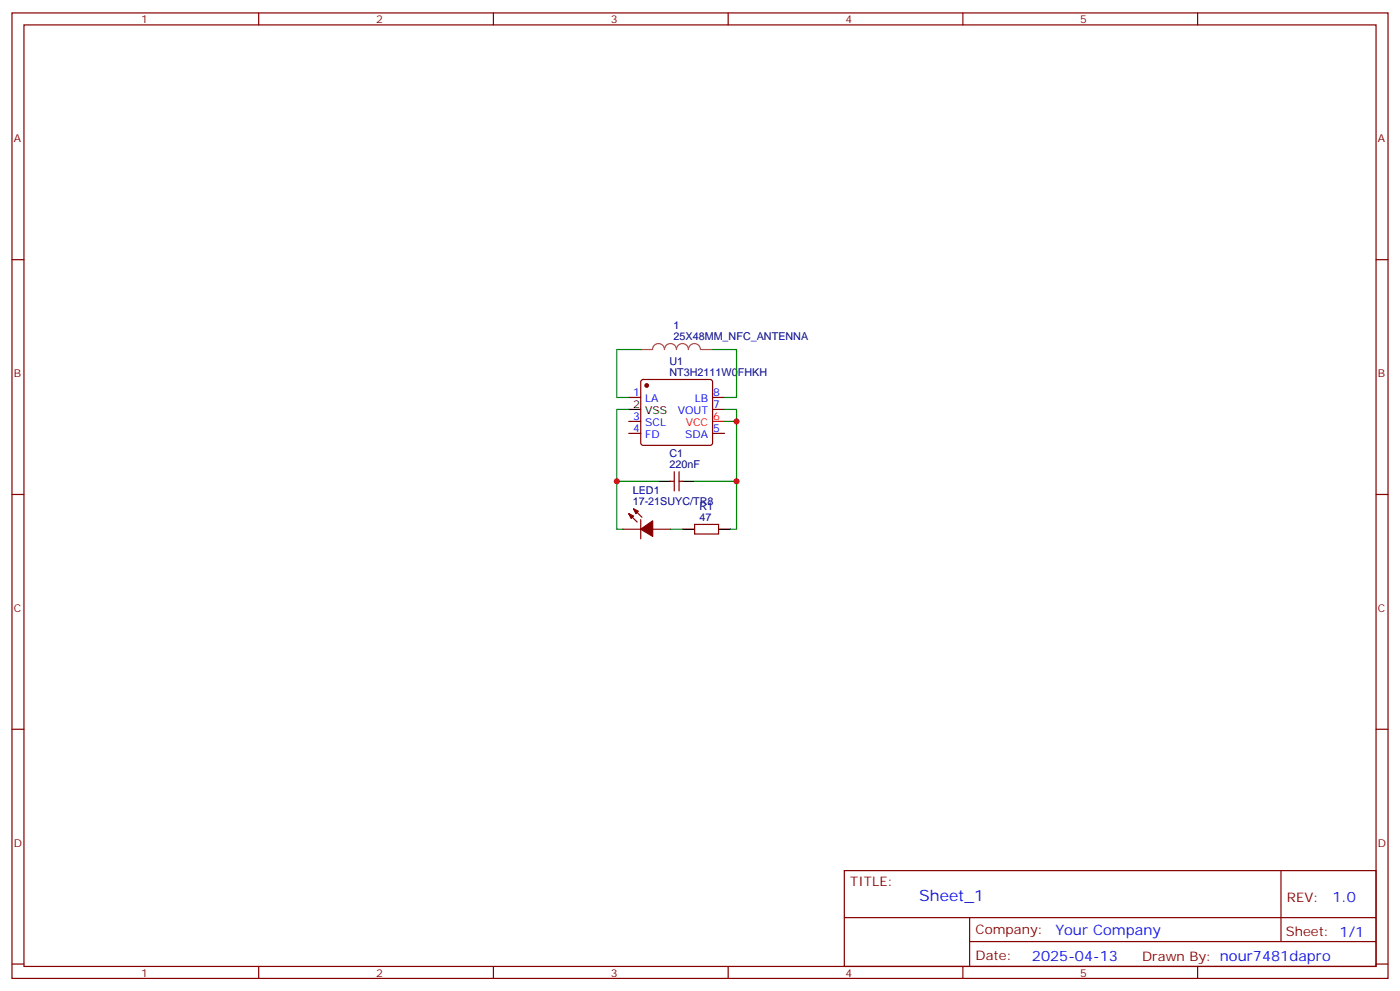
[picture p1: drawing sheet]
<svg xmlns="http://www.w3.org/2000/svg" width="412mm" height="292mm" viewBox="0 0 412 292" stroke-linecap="round" stroke-linejoin="round" font-family="sans-serif">
<g fill="none" stroke="#870000" stroke-width=".35">
<path d="M3.5 3.8h405.4v284.3h-405.4zM7.1 7.3h398.2v277.3h-398.2zM76.2 3.8v3.5M145.3 3.8v3.5M214.5 3.8v3.5M283.6 3.8v3.5M352.8 3.8v3.5M3.5 76.5h3.6M405.3 76.5h3.6M185.2 117.1h3.5M189 112l.4-.2h19.8l.5 .2 .2 .5v18l-.2 .5-.5 .2h-19.8l-.5-.3-.2-.4v-18zM209.9 117.1h3.5"/>
<path d="M185.2 127.6h3.5M185.2 124.1h3.5M198.6 138.9v5.7M200 138.9v5.7M209.9 120.6h3.5M209.9 127.6h3.5M3.5 145.6h3.6M183.4 155.9h5.3M185.2 151.3l2.5 2.4M186.6 149.9l2.5 2.4M188.7 153v5.7M192.3 155.9h5.3"/>
<path d="M197.6 141.7h1M200 141.7h1.1M204.6 154.4h7.1v2.9h-7.1zM405.3 145.6h3.6M3.5 214.8h3.6M405.3 214.8h3.6M248.7 256.4h156.6v28.2h-156.6zM377.3 256.4v20.9M248.7 270.2h156.5M285.6 277.3h119.6M285.6 270.2v14.2M3.5 283.9h3.6"/>
<path d="M76.2 284.6v3.5M145.3 284.6v3.5M214.5 284.6v3.5M283.6 284.6v3.5M352.8 284.6v3.5M405.3 283.9h3.6"/>
</g>
<path d="M209.9 124.1h3.5" fill="none" stroke="#f00" stroke-width=".35"/>
<path d="M185.2 120.6h3.5M194 141.7h3.6M201.1 141.7h3.5M201.1 155.9h3.5M211.7 155.9h3.5" fill="none" stroke="#000" stroke-width=".35"/>
<g fill="#870000" stroke="#870000" stroke-width=".35">
<path d="M185.2 151.3l1.4 .7-.7 .7z"/>
<path d="M186.6 149.9l1.4 .7-.7 .7z"/>
<path d="M188.7 155.9l3.6-2.5v4.6z"/>
<circle cx="190.5" cy="113.5" r=".53"/>
</g>
<path d="M188.7 102.9h3.5a1.76 1.76 0 0 1 1.8-1.7 1.76 1.76 0 0 1 1.7 1.7 1.76 1.76 0 0 1 1.8-1.7 1.76 1.76 0 0 1 1.8 1.7 1.76 1.76 0 0 1 1.7-1.7 1.76 1.76 0 0 1 1.8 1.7 1.76 1.76 0 0 1 1.8-1.7 1.76 1.76 0 0 1 1.7 1.7M206.4 102.9h3.5" fill="none" stroke="#a64a4a" stroke-width=".35"/>
<path d="M188.7 102.9h-7v14.2h3.5M209.9 102.9h7.1v14.2h-3.6M185.2 120.6h-3.5v21.1h12.3M213.4 120.6h3.6v21.1h-12.4M213.4 124.1h3.6M181.7 141.7v14.2h1.7M197.6 155.9h3.5M217 141.7v14.2h-1.8" fill="none" stroke="#008700" stroke-width=".35"/>
<g fill="#c00">
<circle cx="217" cy="124.1" r=".88"/>
<circle cx="217" cy="141.7" r=".88"/>
<circle cx="181.7" cy="141.7" r=".88"/>
</g>
<text font-size="4.6" fill="#00f" x="270.8" y="265.4">Sheet_1</text>
<g font-size="4.2" fill="#00f">
<text x="392.5" y="265.7">1.0</text>
<text x="310.9" y="275.2">Your Company</text>
<text x="304" y="283">2025-04-13</text>
</g>
<g font-size="3.9" fill="#800">
<text x="250.5" y="261">TITLE:</text>
<text x="379.1" y="265.7">REV:</text>
<text x="287.4" y="275.2">Company:</text>
<text x="378.7" y="275.8">Sheet: 1/1</text>
<text x="287.4" y="282.9">Date:</text>
<text x="336.4" y="282.9">Drawn By: nour7481dapro</text>
</g>
<g font-size="3.2" fill="#800">
<text x="41.6" y="6.8">1</text>
<text x="110.8" y="6.8">2</text>
<text x="179.9" y="6.8">3</text>
<text x="249.1" y="6.8">4</text>
<text x="318.2" y="6.8">5</text>
<text x="4.1" y="41.9">A</text>
<text x="405.9" y="41.9">A</text>
<text x="4.1" y="111.1">B</text>
<text x="405.9" y="111.1">B</text>
<text x="4.1" y="180.2">C</text>
<text x="405.9" y="180.2">C</text>
<text x="4.1" y="249.3">D</text>
<text x="405.9" y="249.3">D</text>
<text x="41.6" y="287.6">1</text>
<text x="110.8" y="287.6">2</text>
<text x="179.9" y="287.6">3</text>
<text x="249.1" y="287.6">4</text>
<text x="318.2" y="287.6">5</text>
</g>
<g font-size="3.2" fill="#000080">
<text x="198.4" y="100.1">25X48MM_NFC_ANTENNA</text>
<text x="198.4" y="96.9">1</text>
<text x="197.2" y="107.5">U1</text>
<text x="197.2" y="110.7">NT3H2111W0FHKH</text>
<text x="197.2" y="137.9">220nF</text>
<text x="197.2" y="134.7">C1</text>
<text x="186.4" y="148.8">17-21SUYC/TR8</text>
<text x="186.4" y="145.6">LED1</text>
<text x="206" y="153.4">47</text>
<text x="206" y="150.2">R1</text>
</g>
<g font-size="3.2" fill="#00f">
<text x="186.5" y="116.7">1</text>
<text x="190" y="118.5">LA</text>
<text x="204.7" y="118.5">LB</text>
<text x="210.1" y="116.7">8</text>
<text x="186.5" y="123.8">3</text>
<text x="190" y="125.5">SCL</text>
<text x="199.7" y="122">VOUT</text>
<text x="210.1" y="120.2">7</text>
<text x="186.5" y="127.3">4</text>
<text x="190" y="129">FD</text>
<text x="201.8" y="129">SDA</text>
<text x="210.1" y="127.3">5</text>
</g>
<g font-size="3.2">
<text x="186.5" y="120.2">2</text>
<text x="190" y="122">VSS</text>
</g>
<g font-size="3.2" fill="#f00">
<text x="202" y="125.5">VCC</text>
<text x="210.1" y="123.8">6</text>
</g>
</svg>
